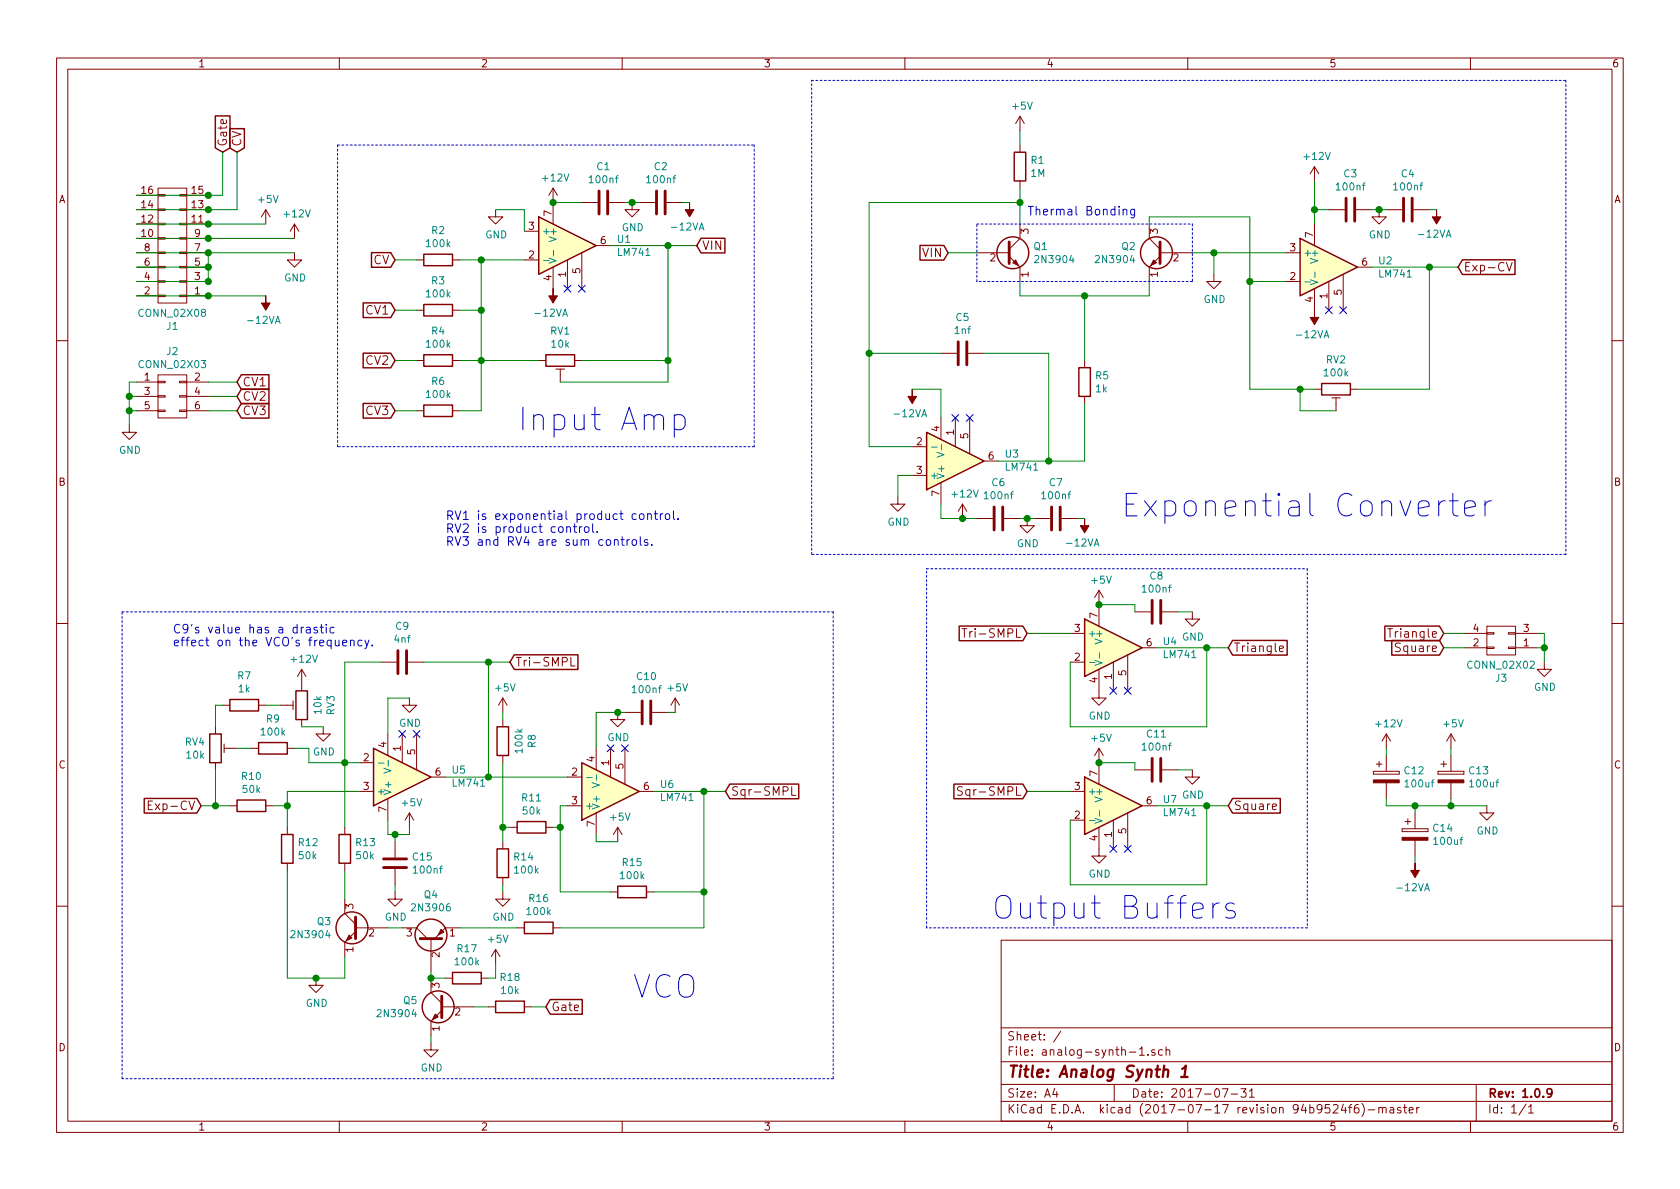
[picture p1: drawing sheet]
EESchema Schematic File Version 2
LIBS:power
LIBS:device
LIBS:transistors
LIBS:conn
LIBS:linear
LIBS:regul
LIBS:74xx
LIBS:cmos4000
LIBS:adc-dac
LIBS:memory
LIBS:xilinx
LIBS:microcontrollers
LIBS:dsp
LIBS:microchip
LIBS:analog_switches
LIBS:motorola
LIBS:texas
LIBS:intel
LIBS:audio
LIBS:interface
LIBS:digital-audio
LIBS:philips
LIBS:display
LIBS:cypress
LIBS:siliconi
LIBS:opto
LIBS:atmel
LIBS:contrib
LIBS:valves
LIBS:analog-synth-1-cache
EELAYER 26 0
EELAYER END
$Descr A4 11693 8268
encoding utf-8
Sheet 1 1
Title "Analog Synth 1"
Date "2017-07-31"
Rev "1.0.9"
Comp ""
Comment1 ""
Comment2 ""
Comment3 ""
Comment4 ""
$EndDescr
$Comp
L CONN_02X08 J1
U 1 1
P 1200 1700
F 0 "J1" H 1200 2265 50  0000 C CNN
F 1 "CONN_02X08" H 1200 2174 50  0000 C CNN
F 2 "Pin_Headers:Pin_Header_Straight_2x08_Pitch2.54mm" H 1200 500 50  0001 C CNN
F 3 "" H 1200 500 50  0001 C CNN
	1    1200 1700
	-1   0    0    1   
$EndComp
$Comp
L +12V #PWR01
U 1 1
P 2050 1650
F 0 "#PWR01" H 2050 1500 50  0001 C CNN
F 1 "+12V" H 2065 1823 50  0000 C CNN
F 2 "" H 2050 1650 50  0001 C CNN
F 3 "" H 2050 1650 50  0001 C CNN
	1    2050 1650
	1    0    0    -1  
$EndComp
$Comp
L +5V #PWR02
U 1 1
P 1850 1550
F 0 "#PWR02" H 1850 1400 50  0001 C CNN
F 1 "+5V" H 1865 1723 50  0000 C CNN
F 2 "" H 1850 1550 50  0001 C CNN
F 3 "" H 1850 1550 50  0001 C CNN
	1    1850 1550
	1    0    0    -1  
$EndComp
$Comp
L -12VA #PWR03
U 1 1
P 1850 2050
F 0 "#PWR03" H 1850 1900 50  0001 C CNN
F 1 "-12VA" H 1865 2223 50  0000 C CNN
F 2 "" H 1850 2050 50  0001 C CNN
F 3 "" H 1850 2050 50  0001 C CNN
	1    1850 2050
	-1   0    0    1   
$EndComp
$Comp
L GND #PWR04
U 1 1
P 2050 1750
F 0 "#PWR04" H 2050 1500 50  0001 C CNN
F 1 "GND" H 2055 1577 50  0000 C CNN
F 2 "" H 2050 1750 50  0001 C CNN
F 3 "" H 2050 1750 50  0001 C CNN
	1    2050 1750
	1    0    0    -1  
$EndComp
Wire Wire Line
	950  1550 1850 1550
Connection ~ 1450 1550
Wire Wire Line
	950  1650 2050 1650
Connection ~ 1450 1650
Wire Wire Line
	950  1750 2050 1750
Connection ~ 1450 1750
Wire Wire Line
	1450 1750 1450 1950
Connection ~ 1450 1850
Wire Wire Line
	1450 1950 950  1950
Wire Wire Line
	1450 1850 950  1850
Wire Wire Line
	950  2050 1850 2050
Connection ~ 1450 2050
Text GLabel 1550 1050 1    60   Input ~ 0
Gate
Text GLabel 1650 1050 1    60   Input ~ 0
CV
Wire Wire Line
	1550 1350 1550 1050
Wire Wire Line
	950  1350 1550 1350
Wire Wire Line
	1650 1450 1650 1050
Wire Wire Line
	950  1450 1650 1450
Connection ~ 1450 1350
Connection ~ 1450 1450
Connection ~ 1450 1950
$Comp
L LM741 U1
U 1 1
P 3950 1700
F 0 "U1" H 4291 1746 50  0000 L CNN
F 1 "LM741" H 4291 1655 50  0000 L CNN
F 2 "Housings_DIP:DIP-8_W7.62mm" H 4000 1750 50  0001 C CNN
F 3 "" H 4100 1850 50  0001 C CNN
	1    3950 1700
	1    0    0    -1  
$EndComp
Text GLabel 1650 2650 2    60   Input ~ 0
CV1
Text GLabel 1650 2750 2    60   Input ~ 0
CV2
Text GLabel 1650 2850 2    60   Input ~ 0
CV3
Wire Wire Line
	1650 2650 1450 2650
Wire Wire Line
	1650 2750 1450 2750
Wire Wire Line
	1650 2850 1450 2850
$Comp
L R R2
U 1 1
P 3050 1800
F 0 "R2" V 2843 1800 50  0000 C CNN
F 1 "100k" V 2934 1800 50  0000 C CNN
F 2 "Resistors_THT:R_Axial_DIN0207_L6.3mm_D2.5mm_P10.16mm_Horizontal" V 2980 1800 50  0001 C CNN
F 3 "" H 3050 1800 50  0001 C CNN
	1    3050 1800
	0    1    1    0   
$EndComp
$Comp
L GND #PWR05
U 1 1
P 3450 1450
F 0 "#PWR05" H 3450 1200 50  0001 C CNN
F 1 "GND" H 3455 1277 50  0000 C CNN
F 2 "" H 3450 1450 50  0001 C CNN
F 3 "" H 3450 1450 50  0001 C CNN
	1    3450 1450
	1    0    0    -1  
$EndComp
Wire Wire Line
	3650 1600 3650 1450
Wire Wire Line
	3650 1450 3450 1450
Wire Wire Line
	3200 1800 3650 1800
$Comp
L POT_TRIM RV1
U 1 1
P 3900 2500
F 0 "RV1" V 3693 2500 50  0000 C CNN
F 1 "10k" V 3784 2500 50  0000 C CNN
F 2 "Potentiometers:Potentiometer_Trimmer_Bourns_3296Y" H 3900 2500 50  0001 C CNN
F 3 "" H 3900 2500 50  0001 C CNN
	1    3900 2500
	0    1    1    0   
$EndComp
$Comp
L -12VA #PWR06
U 1 1
P 3850 2000
F 0 "#PWR06" H 3850 1850 50  0001 C CNN
F 1 "-12VA" H 3865 2173 50  0000 C CNN
F 2 "" H 3850 2000 50  0001 C CNN
F 3 "" H 3850 2000 50  0001 C CNN
	1    3850 2000
	-1   0    0    1   
$EndComp
$Comp
L +12V #PWR07
U 1 1
P 3850 1400
F 0 "#PWR07" H 3850 1250 50  0001 C CNN
F 1 "+12V" H 3865 1573 50  0000 C CNN
F 2 "" H 3850 1400 50  0001 C CNN
F 3 "" H 3850 1400 50  0001 C CNN
	1    3850 1400
	1    0    0    -1  
$EndComp
Wire Wire Line
	3200 2500 3750 2500
Wire Wire Line
	4050 2500 4650 2500
Wire Wire Line
	4250 1700 4850 1700
Wire Wire Line
	4650 2650 3900 2650
Connection ~ 4650 2500
Wire Wire Line
	4650 1700 4650 2650
Wire Wire Line
	3350 1800 3350 2850
Connection ~ 3350 1800
Text GLabel 2750 1800 0    60   Input ~ 0
CV
Text GLabel 2750 2150 0    60   Input ~ 0
CV1
Text GLabel 2750 2500 0    60   Input ~ 0
CV2
Text GLabel 2750 2850 0    60   Input ~ 0
CV3
$Comp
L R R3
U 1 1
P 3050 2150
F 0 "R3" V 2843 2150 50  0000 C CNN
F 1 "100k" V 2934 2150 50  0000 C CNN
F 2 "Resistors_THT:R_Axial_DIN0207_L6.3mm_D2.5mm_P10.16mm_Horizontal" V 2980 2150 50  0001 C CNN
F 3 "" H 3050 2150 50  0001 C CNN
	1    3050 2150
	0    1    1    0   
$EndComp
$Comp
L R R4
U 1 1
P 3050 2500
F 0 "R4" V 2843 2500 50  0000 C CNN
F 1 "100k" V 2934 2500 50  0000 C CNN
F 2 "Resistors_THT:R_Axial_DIN0207_L6.3mm_D2.5mm_P10.16mm_Horizontal" V 2980 2500 50  0001 C CNN
F 3 "" H 3050 2500 50  0001 C CNN
	1    3050 2500
	0    1    1    0   
$EndComp
$Comp
L R R6
U 1 1
P 3050 2850
F 0 "R6" V 2843 2850 50  0000 C CNN
F 1 "100k" V 2934 2850 50  0000 C CNN
F 2 "Resistors_THT:R_Axial_DIN0207_L6.3mm_D2.5mm_P10.16mm_Horizontal" V 2980 2850 50  0001 C CNN
F 3 "" H 3050 2850 50  0001 C CNN
	1    3050 2850
	0    1    1    0   
$EndComp
Wire Wire Line
	3350 2850 3200 2850
Connection ~ 3350 2500
Wire Wire Line
	3350 2150 3200 2150
Connection ~ 3350 2150
Wire Wire Line
	2900 1800 2750 1800
Wire Wire Line
	2900 2150 2750 2150
Wire Wire Line
	2900 2500 2750 2500
Wire Wire Line
	2900 2850 2750 2850
Text GLabel 4850 1700 2    60   Input ~ 0
VIN
Connection ~ 4650 1700
Wire Notes Line
	2350 1000 5250 1000
Wire Notes Line
	5250 1000 5250 3100
Wire Notes Line
	5250 3100 2350 3100
Wire Notes Line
	2350 3100 2350 1000
Text Notes 3600 3000 0    157  ~ 0
Input Amp
$Comp
L LM741 U3
U 1 1
P 6650 3200
F 0 "U3" H 6991 3154 50  0000 L CNN
F 1 "LM741" H 6991 3245 50  0000 L CNN
F 2 "Housings_DIP:DIP-8_W7.62mm" H 6700 3250 50  0001 C CNN
F 3 "" H 6800 3350 50  0001 C CNN
	1    6650 3200
	1    0    0    1   
$EndComp
$Comp
L -12VA #PWR08
U 1 1
P 6350 2700
F 0 "#PWR08" H 6350 2550 50  0001 C CNN
F 1 "-12VA" H 6365 2873 50  0000 C CNN
F 2 "" H 6350 2700 50  0001 C CNN
F 3 "" H 6350 2700 50  0001 C CNN
	1    6350 2700
	-1   0    0    1   
$EndComp
$Comp
L +12V #PWR09
U 1 1
P 6700 3600
F 0 "#PWR09" H 6700 3450 50  0001 C CNN
F 1 "+12V" H 6715 3773 50  0000 C CNN
F 2 "" H 6700 3600 50  0001 C CNN
F 3 "" H 6700 3600 50  0001 C CNN
	1    6700 3600
	1    0    0    -1  
$EndComp
Wire Wire Line
	6550 3600 6800 3600
Wire Wire Line
	6550 3600 6550 3500
Wire Wire Line
	6550 2900 6550 2700
Wire Wire Line
	6550 2700 6350 2700
$Comp
L GND #PWR010
U 1 1
P 6250 3450
F 0 "#PWR010" H 6250 3200 50  0001 C CNN
F 1 "GND" H 6255 3277 50  0000 C CNN
F 2 "" H 6250 3450 50  0001 C CNN
F 3 "" H 6250 3450 50  0001 C CNN
	1    6250 3450
	1    0    0    -1  
$EndComp
Wire Wire Line
	6350 3300 6250 3300
Wire Wire Line
	6250 3300 6250 3450
$Comp
L C C5
U 1 1
P 6700 2450
F 0 "C5" V 6448 2450 50  0000 C CNN
F 1 "1nf" V 6539 2450 50  0000 C CNN
F 2 "Capacitors_THT:C_Disc_D3.8mm_W2.6mm_P2.50mm" H 6738 2300 50  0001 C CNN
F 3 "" H 6700 2450 50  0001 C CNN
	1    6700 2450
	0    1    1    0   
$EndComp
$Comp
L 2N3904 Q1
U 1 1
P 7000 1750
F 0 "Q1" H 7191 1796 50  0000 L CNN
F 1 "2N3904" H 7191 1705 50  0000 L CNN
F 2 "TO_SOT_Packages_THT:TO-92_Inline_Wide" H 7200 1675 50  0001 L CIN
F 3 "" H 7000 1750 50  0001 L CNN
	1    7000 1750
	1    0    0    -1  
$EndComp
$Comp
L 2N3904 Q2
U 1 1
P 8100 1750
F 0 "Q2" H 8291 1796 50  0000 L CNN
F 1 "2N3904" H 8291 1705 50  0000 L CNN
F 2 "TO_SOT_Packages_THT:TO-92_Inline_Wide" H 8300 1675 50  0001 L CIN
F 3 "" H 8100 1750 50  0001 L CNN
	1    8100 1750
	-1   0    0    -1  
$EndComp
Wire Wire Line
	8000 2050 8000 1950
Wire Wire Line
	7100 2050 8000 2050
Wire Wire Line
	7100 2050 7100 1950
$Comp
L R R1
U 1 1
P 7100 1150
F 0 "R1" H 7170 1196 50  0000 L CNN
F 1 "1M" H 7170 1105 50  0000 L CNN
F 2 "Resistors_THT:R_Axial_DIN0207_L6.3mm_D2.5mm_P10.16mm_Horizontal" V 7030 1150 50  0001 C CNN
F 3 "" H 7100 1150 50  0001 C CNN
	1    7100 1150
	1    0    0    -1  
$EndComp
$Comp
L +5V #PWR011
U 1 1
P 7100 900
F 0 "#PWR011" H 7100 750 50  0001 C CNN
F 1 "+5V" H 7115 1073 50  0000 C CNN
F 2 "" H 7100 900 50  0001 C CNN
F 3 "" H 7100 900 50  0001 C CNN
	1    7100 900 
	1    0    0    -1  
$EndComp
Wire Wire Line
	7100 900  7100 1000
Wire Wire Line
	7100 1300 7100 1550
$Comp
L GND #PWR012
U 1 1
P 8450 1900
F 0 "#PWR012" H 8450 1650 50  0001 C CNN
F 1 "GND" H 8455 1727 50  0000 C CNN
F 2 "" H 8450 1900 50  0001 C CNN
F 3 "" H 8450 1900 50  0001 C CNN
	1    8450 1900
	1    0    0    -1  
$EndComp
Wire Wire Line
	8450 1900 8450 1750
Wire Wire Line
	8300 1750 8950 1750
Text GLabel 6600 1750 0    60   Input ~ 0
VIN
Wire Wire Line
	6600 1750 6800 1750
$Comp
L R R5
U 1 1
P 7550 2650
F 0 "R5" H 7620 2696 50  0000 L CNN
F 1 "1k" H 7620 2605 50  0000 L CNN
F 2 "Resistors_THT:R_Axial_DIN0207_L6.3mm_D2.5mm_P10.16mm_Horizontal" V 7480 2650 50  0001 C CNN
F 3 "" H 7550 2650 50  0001 C CNN
	1    7550 2650
	1    0    0    -1  
$EndComp
Wire Wire Line
	7550 2500 7550 2050
Connection ~ 7550 2050
Wire Wire Line
	7550 3200 7550 2800
Wire Wire Line
	6950 3200 7550 3200
Wire Wire Line
	7300 3200 7300 2450
Wire Wire Line
	7300 2450 6850 2450
Connection ~ 7300 3200
Wire Wire Line
	7100 1400 6050 1400
Wire Wire Line
	6050 1400 6050 3100
Wire Wire Line
	6050 3100 6350 3100
Connection ~ 7100 1400
Wire Wire Line
	6550 2450 6050 2450
Connection ~ 6050 2450
Wire Notes Line
	6800 1550 8300 1550
Wire Notes Line
	8300 1550 8300 1950
Wire Notes Line
	8300 1950 6800 1950
Wire Notes Line
	6800 1950 6800 1550
Text Notes 7150 1500 0    60   ~ 0
Thermal Bonding
$Comp
L LM741 U2
U 1 1
P 9250 1850
F 0 "U2" H 9591 1896 50  0000 L CNN
F 1 "LM741" H 9591 1805 50  0000 L CNN
F 2 "Housings_DIP:DIP-8_W7.62mm" H 9300 1900 50  0001 C CNN
F 3 "" H 9400 2000 50  0001 C CNN
	1    9250 1850
	1    0    0    -1  
$EndComp
Wire Wire Line
	8000 1550 8000 1500
Wire Wire Line
	8000 1500 8700 1500
Wire Wire Line
	8700 1500 8700 2700
Wire Wire Line
	8700 1950 8950 1950
Connection ~ 8450 1750
$Comp
L +12V #PWR013
U 1 1
P 9150 1250
F 0 "#PWR013" H 9150 1100 50  0001 C CNN
F 1 "+12V" H 9165 1423 50  0000 C CNN
F 2 "" H 9150 1250 50  0001 C CNN
F 3 "" H 9150 1250 50  0001 C CNN
	1    9150 1250
	1    0    0    -1  
$EndComp
$Comp
L -12VA #PWR014
U 1 1
P 9150 2150
F 0 "#PWR014" H 9150 2000 50  0001 C CNN
F 1 "-12VA" H 9165 2323 50  0000 C CNN
F 2 "" H 9150 2150 50  0001 C CNN
F 3 "" H 9150 2150 50  0001 C CNN
	1    9150 2150
	-1   0    0    1   
$EndComp
NoConn ~ 4050 2000
NoConn ~ 3950 2000
NoConn ~ 9350 2150
NoConn ~ 9250 2150
NoConn ~ 6750 2900
NoConn ~ 6650 2900
$Comp
L POT_TRIM RV2
U 1 1
P 9300 2700
F 0 "RV2" V 9093 2700 50  0000 C CNN
F 1 "100k" V 9184 2700 50  0000 C CNN
F 2 "Potentiometers:Potentiometer_Trimmer_Bourns_3296Y" H 9300 2700 50  0001 C CNN
F 3 "" H 9300 2700 50  0001 C CNN
	1    9300 2700
	0    1    1    0   
$EndComp
Connection ~ 8700 1950
Wire Wire Line
	9950 2700 9950 1850
Wire Wire Line
	9550 1850 10150 1850
Wire Wire Line
	9050 2700 9050 2850
Wire Wire Line
	9050 2850 9300 2850
Connection ~ 9050 2700
Text GLabel 10150 1850 2    60   Input ~ 0
Exp-CV
Connection ~ 9950 1850
Wire Notes Line
	5650 550  10900 550 
Wire Notes Line
	10900 550  10900 3850
Wire Notes Line
	10900 3850 5650 3850
Wire Notes Line
	5650 3850 5650 550 
Text Notes 7800 3600 0    157  ~ 0
Exponential Converter
Text GLabel 1400 5600 0    60   Input ~ 0
Exp-CV
$Comp
L R R10
U 1 1
P 1750 5600
F 0 "R10" V 1543 5600 50  0000 C CNN
F 1 "50k" V 1634 5600 50  0000 C CNN
F 2 "Resistors_THT:R_Axial_DIN0207_L6.3mm_D2.5mm_P10.16mm_Horizontal" V 1680 5600 50  0001 C CNN
F 3 "" H 1750 5600 50  0001 C CNN
	1    1750 5600
	0    1    1    0   
$EndComp
Wire Wire Line
	1400 5600 1600 5600
Connection ~ 1500 5600
$Comp
L LM741 U5
U 1 1
P 2800 5400
F 0 "U5" H 3141 5354 50  0000 L CNN
F 1 "LM741" H 3141 5445 50  0000 L CNN
F 2 "Housings_DIP:DIP-8_W7.62mm" H 2850 5450 50  0001 C CNN
F 3 "" H 2950 5550 50  0001 C CNN
	1    2800 5400
	1    0    0    1   
$EndComp
Wire Wire Line
	1900 5600 2000 5600
Wire Wire Line
	2000 5500 2000 5750
Wire Wire Line
	2000 5500 2500 5500
$Comp
L R R12
U 1 1
P 2000 5900
F 0 "R12" H 2070 5946 50  0000 L CNN
F 1 "50k" H 2070 5855 50  0000 L CNN
F 2 "Resistors_THT:R_Axial_DIN0207_L6.3mm_D2.5mm_P10.16mm_Horizontal" V 1930 5900 50  0001 C CNN
F 3 "" H 2000 5900 50  0001 C CNN
	1    2000 5900
	1    0    0    -1  
$EndComp
Connection ~ 2000 5600
Wire Wire Line
	2400 4600 2400 5750
Connection ~ 2400 5300
$Comp
L 2N3904 Q3
U 1 1
P 2500 6450
F 0 "Q3" H 2691 6496 50  0000 L CNN
F 1 "2N3904" H 2691 6405 50  0000 L CNN
F 2 "TO_SOT_Packages_THT:TO-92_Inline_Wide" H 2700 6375 50  0001 L CIN
F 3 "" H 2500 6450 50  0001 L CNN
	1    2500 6450
	-1   0    0    -1  
$EndComp
Wire Wire Line
	2400 6050 2400 6250
$Comp
L GND #PWR015
U 1 1
P 2200 6800
F 0 "#PWR015" H 2200 6550 50  0001 C CNN
F 1 "GND" H 2205 6627 50  0000 C CNN
F 2 "" H 2200 6800 50  0001 C CNN
F 3 "" H 2200 6800 50  0001 C CNN
	1    2200 6800
	1    0    0    -1  
$EndComp
Wire Wire Line
	2000 6800 2400 6800
Wire Wire Line
	2400 6800 2400 6650
Wire Wire Line
	2000 6800 2000 6050
Connection ~ 2200 6800
Wire Wire Line
	2700 5800 2700 5700
Wire Wire Line
	2700 5100 2700 4850
Wire Wire Line
	2700 4850 2850 4850
$Comp
L C C9
U 1 1
P 2800 4600
F 0 "C9" V 2548 4600 50  0000 C CNN
F 1 "4nf" V 2639 4600 50  0000 C CNN
F 2 "Capacitors_THT:C_Rect_L7.0mm_W3.5mm_P2.50mm_P5.00mm" H 2838 4450 50  0001 C CNN
F 3 "" H 2800 4600 50  0001 C CNN
	1    2800 4600
	0    1    1    0   
$EndComp
Wire Wire Line
	2650 4600 2400 4600
Wire Wire Line
	2950 4600 3550 4600
Wire Wire Line
	3400 4600 3400 5400
Wire Wire Line
	3100 5400 3950 5400
Text GLabel 3550 4600 2    60   Input ~ 0
Tri-SMPL
Connection ~ 3400 4600
$Comp
L LM741 U6
U 1 1
P 4250 5500
F 0 "U6" H 4591 5454 50  0000 L CNN
F 1 "LM741" H 4591 5545 50  0000 L CNN
F 2 "Housings_DIP:DIP-8_W7.62mm" H 4300 5550 50  0001 C CNN
F 3 "" H 4400 5650 50  0001 C CNN
	1    4250 5500
	1    0    0    1   
$EndComp
Connection ~ 3400 5400
$Comp
L GND #PWR016
U 1 1
P 2850 4850
F 0 "#PWR016" H 2850 4600 50  0001 C CNN
F 1 "GND" H 2855 4677 50  0000 C CNN
F 2 "" H 2850 4850 50  0001 C CNN
F 3 "" H 2850 4850 50  0001 C CNN
	1    2850 4850
	1    0    0    -1  
$EndComp
$Comp
L +5V #PWR017
U 1 1
P 2850 5750
F 0 "#PWR017" H 2850 5600 50  0001 C CNN
F 1 "+5V" H 2865 5923 50  0000 C CNN
F 2 "" H 2850 5750 50  0001 C CNN
F 3 "" H 2850 5750 50  0001 C CNN
	1    2850 5750
	1    0    0    -1  
$EndComp
$Comp
L R R8
U 1 1
P 3500 5150
F 0 "R8" V 3293 5150 50  0000 C CNN
F 1 "100k" V 3384 5150 50  0000 C CNN
F 2 "Resistors_THT:R_Axial_DIN0207_L6.3mm_D2.5mm_P10.16mm_Horizontal" V 3430 5150 50  0001 C CNN
F 3 "" H 3500 5150 50  0001 C CNN
	1    3500 5150
	-1   0    0    1   
$EndComp
Wire Wire Line
	2850 5800 2850 5750
$Comp
L R R14
U 1 1
P 3500 6000
F 0 "R14" H 3570 6046 50  0000 L CNN
F 1 "100k" H 3570 5955 50  0000 L CNN
F 2 "Resistors_THT:R_Axial_DIN0207_L6.3mm_D2.5mm_P10.16mm_Horizontal" V 3430 6000 50  0001 C CNN
F 3 "" H 3500 6000 50  0001 C CNN
	1    3500 6000
	1    0    0    -1  
$EndComp
$Comp
L GND #PWR018
U 1 1
P 3500 6200
F 0 "#PWR018" H 3500 5950 50  0001 C CNN
F 1 "GND" H 3505 6027 50  0000 C CNN
F 2 "" H 3500 6200 50  0001 C CNN
F 3 "" H 3500 6200 50  0001 C CNN
	1    3500 6200
	1    0    0    -1  
$EndComp
$Comp
L R R11
U 1 1
P 3700 5750
F 0 "R11" V 3493 5750 50  0000 C CNN
F 1 "50k" V 3584 5750 50  0000 C CNN
F 2 "Resistors_THT:R_Axial_DIN0207_L6.3mm_D2.5mm_P10.16mm_Horizontal" V 3630 5750 50  0001 C CNN
F 3 "" H 3700 5750 50  0001 C CNN
	1    3700 5750
	0    1    1    0   
$EndComp
$Comp
L R R15
U 1 1
P 4400 6200
F 0 "R15" V 4193 6200 50  0000 C CNN
F 1 "100k" V 4284 6200 50  0000 C CNN
F 2 "Resistors_THT:R_Axial_DIN0207_L6.3mm_D2.5mm_P10.16mm_Horizontal" V 4330 6200 50  0001 C CNN
F 3 "" H 4400 6200 50  0001 C CNN
	1    4400 6200
	0    1    1    0   
$EndComp
Wire Wire Line
	3900 6200 4250 6200
Wire Wire Line
	3900 5600 3900 6200
Wire Wire Line
	3900 5600 3950 5600
Wire Wire Line
	4550 6200 4900 6200
Wire Wire Line
	4900 5500 4900 6450
Wire Wire Line
	4550 5500 5050 5500
$Comp
L R R16
U 1 1
P 3750 6450
F 0 "R16" V 3543 6450 50  0000 C CNN
F 1 "100k" V 3634 6450 50  0000 C CNN
F 2 "Resistors_THT:R_Axial_DIN0207_L6.3mm_D2.5mm_P10.16mm_Horizontal" V 3680 6450 50  0001 C CNN
F 3 "" H 3750 6450 50  0001 C CNN
	1    3750 6450
	0    1    1    0   
$EndComp
Wire Wire Line
	4900 6450 3900 6450
Connection ~ 4900 6200
Text GLabel 5050 5500 2    60   Input ~ 0
Sqr-SMPL
Connection ~ 4900 5500
NoConn ~ 2800 5100
NoConn ~ 2900 5100
NoConn ~ 4250 5200
NoConn ~ 4350 5200
$Comp
L GND #PWR019
U 1 1
P 4300 4950
F 0 "#PWR019" H 4300 4700 50  0001 C CNN
F 1 "GND" H 4305 4777 50  0000 C CNN
F 2 "" H 4300 4950 50  0001 C CNN
F 3 "" H 4300 4950 50  0001 C CNN
	1    4300 4950
	1    0    0    -1  
$EndComp
Wire Wire Line
	4150 4950 4350 4950
Wire Wire Line
	4150 4950 4150 5200
$Comp
L +5V #PWR020
U 1 1
P 4300 5850
F 0 "#PWR020" H 4300 5700 50  0001 C CNN
F 1 "+5V" H 4315 6023 50  0000 C CNN
F 2 "" H 4300 5850 50  0001 C CNN
F 3 "" H 4300 5850 50  0001 C CNN
	1    4300 5850
	1    0    0    -1  
$EndComp
Wire Wire Line
	4300 5850 4150 5850
Wire Wire Line
	4150 5850 4150 5800
Wire Notes Line
	850  4250 5800 4250
Wire Notes Line
	5800 4250 5800 7500
Wire Notes Line
	5800 7500 850  7500
Wire Notes Line
	850  7500 850  4250
Text Notes 4400 6950 0    157  ~ 0
VCO
Text GLabel 7150 4400 0    60   Input ~ 0
Tri-SMPL
Text GLabel 7150 5500 0    60   Input ~ 0
Sqr-SMPL
$Comp
L LM741 U4
U 1 1
P 7750 4500
F 0 "U4" H 8091 4546 50  0000 L CNN
F 1 "LM741" H 8091 4455 50  0000 L CNN
F 2 "Housings_DIP:DIP-8_W7.62mm" H 7800 4550 50  0001 C CNN
F 3 "" H 7900 4650 50  0001 C CNN
	1    7750 4500
	1    0    0    -1  
$EndComp
$Comp
L LM741 U7
U 1 1
P 7750 5600
F 0 "U7" H 8091 5646 50  0000 L CNN
F 1 "LM741" H 8091 5555 50  0000 L CNN
F 2 "Housings_DIP:DIP-8_W7.62mm" H 7800 5650 50  0001 C CNN
F 3 "" H 7900 5750 50  0001 C CNN
	1    7750 5600
	1    0    0    -1  
$EndComp
Wire Wire Line
	7150 4400 7450 4400
Wire Wire Line
	7150 5500 7450 5500
Wire Wire Line
	7450 4600 7450 5050
Wire Wire Line
	7450 5050 8400 5050
Wire Wire Line
	8400 5050 8400 4500
Wire Wire Line
	8050 4500 8550 4500
Wire Wire Line
	7450 5700 7450 6150
Wire Wire Line
	7450 6150 8400 6150
Wire Wire Line
	8400 6150 8400 5600
Wire Wire Line
	8050 5600 8550 5600
$Comp
L GND #PWR021
U 1 1
P 7650 4800
F 0 "#PWR021" H 7650 4550 50  0001 C CNN
F 1 "GND" H 7655 4627 50  0000 C CNN
F 2 "" H 7650 4800 50  0001 C CNN
F 3 "" H 7650 4800 50  0001 C CNN
	1    7650 4800
	1    0    0    -1  
$EndComp
$Comp
L GND #PWR022
U 1 1
P 7650 5900
F 0 "#PWR022" H 7650 5650 50  0001 C CNN
F 1 "GND" H 7655 5727 50  0000 C CNN
F 2 "" H 7650 5900 50  0001 C CNN
F 3 "" H 7650 5900 50  0001 C CNN
	1    7650 5900
	1    0    0    -1  
$EndComp
$Comp
L +5V #PWR023
U 1 1
P 7650 4200
F 0 "#PWR023" H 7650 4050 50  0001 C CNN
F 1 "+5V" H 7665 4373 50  0000 C CNN
F 2 "" H 7650 4200 50  0001 C CNN
F 3 "" H 7650 4200 50  0001 C CNN
	1    7650 4200
	1    0    0    -1  
$EndComp
$Comp
L +5V #PWR024
U 1 1
P 7650 5300
F 0 "#PWR024" H 7650 5150 50  0001 C CNN
F 1 "+5V" H 7665 5473 50  0000 C CNN
F 2 "" H 7650 5300 50  0001 C CNN
F 3 "" H 7650 5300 50  0001 C CNN
	1    7650 5300
	1    0    0    -1  
$EndComp
Text GLabel 8550 4500 2    60   Input ~ 0
Triangle
Connection ~ 8400 4500
Text GLabel 8550 5600 2    60   Input ~ 0
Square
Connection ~ 8400 5600
Text GLabel 10050 4400 0    60   Input ~ 0
Triangle
Wire Wire Line
	10050 4400 10200 4400
Text GLabel 10050 4500 0    60   Input ~ 0
Square
Wire Wire Line
	10050 4500 10200 4500
$Comp
L GND #PWR025
U 1 1
P 10750 4600
F 0 "#PWR025" H 10750 4350 50  0001 C CNN
F 1 "GND" H 10755 4427 50  0000 C CNN
F 2 "" H 10750 4600 50  0001 C CNN
F 3 "" H 10750 4600 50  0001 C CNN
	1    10750 4600
	1    0    0    -1  
$EndComp
$Comp
L GND #PWR026
U 1 1
P 900 2950
F 0 "#PWR026" H 900 2700 50  0001 C CNN
F 1 "GND" H 905 2777 50  0000 C CNN
F 2 "" H 900 2950 50  0001 C CNN
F 3 "" H 900 2950 50  0001 C CNN
	1    900  2950
	1    0    0    -1  
$EndComp
Wire Notes Line
	6450 3950 9100 3950
Wire Notes Line
	9100 3950 9100 6450
Wire Notes Line
	9100 6450 6450 6450
Wire Notes Line
	6450 6450 6450 3950
Text Notes 6900 6400 0    157  ~ 0
Output Buffers
NoConn ~ 7850 4800
NoConn ~ 7750 4800
NoConn ~ 7850 5900
NoConn ~ 7750 5900
$Comp
L 2N3906 Q4
U 1 1
P 3000 6550
F 0 "Q4" V 3328 6550 50  0000 C CNN
F 1 "2N3906" V 3237 6550 50  0000 C CNN
F 2 "TO_SOT_Packages_THT:TO-92_Inline_Wide" H 3200 6475 50  0001 L CIN
F 3 "" H 3000 6550 50  0001 L CNN
	1    3000 6550
	0    -1   -1   0   
$EndComp
Wire Wire Line
	3600 6450 3200 6450
Wire Wire Line
	2800 6450 2700 6450
$Comp
L 2N3904 Q5
U 1 1
P 3100 7000
F 0 "Q5" H 3291 7046 50  0000 L CNN
F 1 "2N3904" H 3291 6955 50  0000 L CNN
F 2 "TO_SOT_Packages_THT:TO-92_Inline_Wide" H 3300 6925 50  0001 L CIN
F 3 "" H 3100 7000 50  0001 L CNN
	1    3100 7000
	-1   0    0    -1  
$EndComp
Wire Wire Line
	3000 6750 3000 6800
$Comp
L R R17
U 1 1
P 3250 6800
F 0 "R17" V 3043 6800 50  0000 C CNN
F 1 "100k" V 3134 6800 50  0000 C CNN
F 2 "Resistors_THT:R_Axial_DIN0207_L6.3mm_D2.5mm_P10.16mm_Horizontal" V 3180 6800 50  0001 C CNN
F 3 "" H 3250 6800 50  0001 C CNN
	1    3250 6800
	0    1    1    0   
$EndComp
Wire Wire Line
	3000 6800 3100 6800
Connection ~ 3000 6800
$Comp
L +5V #PWR027
U 1 1
P 3450 6700
F 0 "#PWR027" H 3450 6550 50  0001 C CNN
F 1 "+5V" H 3465 6873 50  0000 C CNN
F 2 "" H 3450 6700 50  0001 C CNN
F 3 "" H 3450 6700 50  0001 C CNN
	1    3450 6700
	1    0    0    -1  
$EndComp
Wire Wire Line
	3450 6700 3450 6800
Wire Wire Line
	3450 6800 3400 6800
$Comp
L GND #PWR028
U 1 1
P 3000 7250
F 0 "#PWR028" H 3000 7000 50  0001 C CNN
F 1 "GND" H 3005 7077 50  0000 C CNN
F 2 "" H 3000 7250 50  0001 C CNN
F 3 "" H 3000 7250 50  0001 C CNN
	1    3000 7250
	1    0    0    -1  
$EndComp
Wire Wire Line
	3000 7200 3000 7250
$Comp
L R R18
U 1 1
P 3550 7000
F 0 "R18" V 3343 7000 50  0000 C CNN
F 1 "10k" V 3434 7000 50  0000 C CNN
F 2 "Resistors_THT:R_Axial_DIN0207_L6.3mm_D2.5mm_P10.16mm_Horizontal" V 3480 7000 50  0001 C CNN
F 3 "" H 3550 7000 50  0001 C CNN
	1    3550 7000
	0    1    1    0   
$EndComp
Wire Wire Line
	3400 7000 3300 7000
Text GLabel 3800 7000 2    60   Input ~ 0
Gate
Wire Wire Line
	3800 7000 3700 7000
$Comp
L C C1
U 1 1
P 4200 1400
F 0 "C1" V 3948 1400 50  0000 C CNN
F 1 "100nf" V 4039 1400 50  0000 C CNN
F 2 "Capacitors_THT:C_Disc_D5.0mm_W2.5mm_P2.50mm" H 4238 1250 50  0001 C CNN
F 3 "" H 4200 1400 50  0001 C CNN
	1    4200 1400
	0    1    1    0   
$EndComp
Wire Wire Line
	4050 1400 3850 1400
$Comp
L GND #PWR029
U 1 1
P 4400 1400
F 0 "#PWR029" H 4400 1150 50  0001 C CNN
F 1 "GND" H 4405 1227 50  0000 C CNN
F 2 "" H 4400 1400 50  0001 C CNN
F 3 "" H 4400 1400 50  0001 C CNN
	1    4400 1400
	1    0    0    -1  
$EndComp
$Comp
L C C2
U 1 1
P 4600 1400
F 0 "C2" V 4348 1400 50  0000 C CNN
F 1 "100nf" V 4439 1400 50  0000 C CNN
F 2 "Capacitors_THT:C_Disc_D5.0mm_W2.5mm_P2.50mm" H 4638 1250 50  0001 C CNN
F 3 "" H 4600 1400 50  0001 C CNN
	1    4600 1400
	0    1    1    0   
$EndComp
Wire Wire Line
	4350 1400 4450 1400
Connection ~ 4400 1400
$Comp
L -12VA #PWR030
U 1 1
P 4800 1400
F 0 "#PWR030" H 4800 1250 50  0001 C CNN
F 1 "-12VA" H 4815 1573 50  0000 C CNN
F 2 "" H 4800 1400 50  0001 C CNN
F 3 "" H 4800 1400 50  0001 C CNN
	1    4800 1400
	-1   0    0    1   
$EndComp
Wire Wire Line
	4800 1400 4750 1400
Connection ~ 3850 1400
$Comp
L C C6
U 1 1
P 6950 3600
F 0 "C6" V 6698 3600 50  0000 C CNN
F 1 "100nf" V 6789 3600 50  0000 C CNN
F 2 "Capacitors_THT:C_Disc_D5.0mm_W2.5mm_P2.50mm" H 6988 3450 50  0001 C CNN
F 3 "" H 6950 3600 50  0001 C CNN
	1    6950 3600
	0    1    1    0   
$EndComp
$Comp
L GND #PWR031
U 1 1
P 7150 3600
F 0 "#PWR031" H 7150 3350 50  0001 C CNN
F 1 "GND" H 7155 3427 50  0000 C CNN
F 2 "" H 7150 3600 50  0001 C CNN
F 3 "" H 7150 3600 50  0001 C CNN
	1    7150 3600
	1    0    0    -1  
$EndComp
$Comp
L -12VA #PWR032
U 1 1
P 7550 3600
F 0 "#PWR032" H 7550 3450 50  0001 C CNN
F 1 "-12VA" H 7565 3773 50  0000 C CNN
F 2 "" H 7550 3600 50  0001 C CNN
F 3 "" H 7550 3600 50  0001 C CNN
	1    7550 3600
	-1   0    0    1   
$EndComp
$Comp
L C C7
U 1 1
P 7350 3600
F 0 "C7" V 7098 3600 50  0000 C CNN
F 1 "100nf" V 7189 3600 50  0000 C CNN
F 2 "Capacitors_THT:C_Disc_D5.0mm_W2.5mm_P2.50mm" H 7388 3450 50  0001 C CNN
F 3 "" H 7350 3600 50  0001 C CNN
	1    7350 3600
	0    1    1    0   
$EndComp
Connection ~ 6700 3600
Wire Wire Line
	7100 3600 7200 3600
Connection ~ 7150 3600
Wire Wire Line
	7500 3600 7550 3600
$Comp
L C C3
U 1 1
P 9400 1450
F 0 "C3" V 9148 1450 50  0000 C CNN
F 1 "100nf" V 9239 1450 50  0000 C CNN
F 2 "Capacitors_THT:C_Disc_D5.0mm_W2.5mm_P2.50mm" H 9438 1300 50  0001 C CNN
F 3 "" H 9400 1450 50  0001 C CNN
	1    9400 1450
	0    1    1    0   
$EndComp
$Comp
L C C4
U 1 1
P 9800 1450
F 0 "C4" V 9548 1450 50  0000 C CNN
F 1 "100nf" V 9639 1450 50  0000 C CNN
F 2 "Capacitors_THT:C_Disc_D5.0mm_W2.5mm_P2.50mm" H 9838 1300 50  0001 C CNN
F 3 "" H 9800 1450 50  0001 C CNN
	1    9800 1450
	0    1    1    0   
$EndComp
$Comp
L GND #PWR033
U 1 1
P 9600 1450
F 0 "#PWR033" H 9600 1200 50  0001 C CNN
F 1 "GND" H 9605 1277 50  0000 C CNN
F 2 "" H 9600 1450 50  0001 C CNN
F 3 "" H 9600 1450 50  0001 C CNN
	1    9600 1450
	1    0    0    -1  
$EndComp
$Comp
L -12VA #PWR034
U 1 1
P 10000 1450
F 0 "#PWR034" H 10000 1300 50  0001 C CNN
F 1 "-12VA" H 10015 1623 50  0000 C CNN
F 2 "" H 10000 1450 50  0001 C CNN
F 3 "" H 10000 1450 50  0001 C CNN
	1    10000 1450
	-1   0    0    1   
$EndComp
Wire Wire Line
	10000 1450 9950 1450
Wire Wire Line
	9550 1450 9650 1450
Connection ~ 9600 1450
$Comp
L C C15
U 1 1
P 2750 6000
F 0 "C15" H 2865 6046 50  0000 L CNN
F 1 "100nf" H 2865 5955 50  0000 L CNN
F 2 "Capacitors_THT:C_Disc_D5.0mm_W2.5mm_P2.50mm" H 2788 5850 50  0001 C CNN
F 3 "" H 2750 6000 50  0001 C CNN
	1    2750 6000
	1    0    0    -1  
$EndComp
$Comp
L GND #PWR035
U 1 1
P 2750 6200
F 0 "#PWR035" H 2750 5950 50  0001 C CNN
F 1 "GND" H 2755 6027 50  0000 C CNN
F 2 "" H 2750 6200 50  0001 C CNN
F 3 "" H 2750 6200 50  0001 C CNN
	1    2750 6200
	1    0    0    -1  
$EndComp
Wire Wire Line
	2750 6150 2750 6200
Wire Wire Line
	2750 5850 2750 5800
Connection ~ 2750 5800
$Comp
L C C10
U 1 1
P 4500 4950
F 0 "C10" V 4248 4950 50  0000 C CNN
F 1 "100nf" V 4339 4950 50  0000 C CNN
F 2 "Capacitors_THT:C_Disc_D5.0mm_W2.5mm_P2.50mm" H 4538 4800 50  0001 C CNN
F 3 "" H 4500 4950 50  0001 C CNN
	1    4500 4950
	0    1    1    0   
$EndComp
Wire Wire Line
	4700 4950 4650 4950
$Comp
L +5V #PWR036
U 1 1
P 4700 4950
F 0 "#PWR036" H 4700 4800 50  0001 C CNN
F 1 "+5V" H 4715 5123 50  0000 C CNN
F 2 "" H 4700 4950 50  0001 C CNN
F 3 "" H 4700 4950 50  0001 C CNN
	1    4700 4950
	1    0    0    -1  
$EndComp
Connection ~ 4300 4950
$Comp
L C C8
U 1 1
P 8050 4250
F 0 "C8" V 7798 4250 50  0000 C CNN
F 1 "100nf" V 7889 4250 50  0000 C CNN
F 2 "Capacitors_THT:C_Disc_D5.0mm_W2.5mm_P2.50mm" H 8088 4100 50  0001 C CNN
F 3 "" H 8050 4250 50  0001 C CNN
	1    8050 4250
	0    1    1    0   
$EndComp
$Comp
L GND #PWR037
U 1 1
P 8300 4250
F 0 "#PWR037" H 8300 4000 50  0001 C CNN
F 1 "GND" H 8305 4077 50  0000 C CNN
F 2 "" H 8300 4250 50  0001 C CNN
F 3 "" H 8300 4250 50  0001 C CNN
	1    8300 4250
	1    0    0    -1  
$EndComp
Wire Wire Line
	8300 4250 8200 4250
Wire Wire Line
	7900 4250 7900 4200
Wire Wire Line
	7900 4200 7650 4200
Connection ~ 7650 4200
$Comp
L C C11
U 1 1
P 8050 5350
F 0 "C11" V 7798 5350 50  0000 C CNN
F 1 "100nf" V 7889 5350 50  0000 C CNN
F 2 "Capacitors_THT:C_Disc_D5.0mm_W2.5mm_P2.50mm" H 8088 5200 50  0001 C CNN
F 3 "" H 8050 5350 50  0001 C CNN
	1    8050 5350
	0    1    1    0   
$EndComp
Wire Wire Line
	7900 5350 7900 5300
Wire Wire Line
	7900 5300 7650 5300
$Comp
L GND #PWR038
U 1 1
P 8300 5350
F 0 "#PWR038" H 8300 5100 50  0001 C CNN
F 1 "GND" H 8305 5177 50  0000 C CNN
F 2 "" H 8300 5350 50  0001 C CNN
F 3 "" H 8300 5350 50  0001 C CNN
	1    8300 5350
	1    0    0    -1  
$EndComp
Wire Wire Line
	8300 5350 8200 5350
Connection ~ 7650 5300
$Comp
L CP C12
U 1 1
P 9650 5400
F 0 "C12" H 9768 5446 50  0000 L CNN
F 1 "100uf" H 9768 5355 50  0000 L CNN
F 2 "Capacitors_THT:CP_Radial_D6.3mm_P2.50mm" H 9688 5250 50  0001 C CNN
F 3 "" H 9650 5400 50  0001 C CNN
	1    9650 5400
	1    0    0    -1  
$EndComp
$Comp
L +12V #PWR039
U 1 1
P 9650 5200
F 0 "#PWR039" H 9650 5050 50  0001 C CNN
F 1 "+12V" H 9665 5373 50  0000 C CNN
F 2 "" H 9650 5200 50  0001 C CNN
F 3 "" H 9650 5200 50  0001 C CNN
	1    9650 5200
	1    0    0    -1  
$EndComp
Wire Wire Line
	9650 5200 9650 5250
$Comp
L CP C13
U 1 1
P 10100 5400
F 0 "C13" H 10218 5446 50  0000 L CNN
F 1 "100uf" H 10218 5355 50  0000 L CNN
F 2 "Capacitors_THT:CP_Radial_D6.3mm_P2.50mm" H 10138 5250 50  0001 C CNN
F 3 "" H 10100 5400 50  0001 C CNN
	1    10100 5400
	1    0    0    -1  
$EndComp
$Comp
L +5V #PWR040
U 1 1
P 10100 5200
F 0 "#PWR040" H 10100 5050 50  0001 C CNN
F 1 "+5V" H 10115 5373 50  0000 C CNN
F 2 "" H 10100 5200 50  0001 C CNN
F 3 "" H 10100 5200 50  0001 C CNN
	1    10100 5200
	1    0    0    -1  
$EndComp
Wire Wire Line
	10100 5200 10100 5250
$Comp
L GND #PWR041
U 1 1
P 10350 5600
F 0 "#PWR041" H 10350 5350 50  0001 C CNN
F 1 "GND" H 10355 5427 50  0000 C CNN
F 2 "" H 10350 5600 50  0001 C CNN
F 3 "" H 10350 5600 50  0001 C CNN
	1    10350 5600
	1    0    0    -1  
$EndComp
Wire Wire Line
	9650 5600 10350 5600
Wire Wire Line
	9650 5600 9650 5550
$Comp
L CP C14
U 1 1
P 9850 5800
F 0 "C14" H 9968 5846 50  0000 L CNN
F 1 "100uf" H 9968 5755 50  0000 L CNN
F 2 "Capacitors_THT:CP_Radial_D6.3mm_P2.50mm" H 9888 5650 50  0001 C CNN
F 3 "" H 9850 5800 50  0001 C CNN
	1    9850 5800
	1    0    0    -1  
$EndComp
$Comp
L -12VA #PWR042
U 1 1
P 9850 6000
F 0 "#PWR042" H 9850 5850 50  0001 C CNN
F 1 "-12VA" H 9865 6173 50  0000 C CNN
F 2 "" H 9850 6000 50  0001 C CNN
F 3 "" H 9850 6000 50  0001 C CNN
	1    9850 6000
	-1   0    0    1   
$EndComp
Wire Wire Line
	9850 6000 9850 5950
Wire Wire Line
	9850 5650 9850 5600
Connection ~ 9850 5600
Wire Wire Line
	10100 5550 10100 5600
Connection ~ 10100 5600
$Comp
L CONN_02X03 J2
U 1 1
P 1200 2750
F 0 "J2" H 1200 3065 50  0000 C CNN
F 1 "CONN_02X03" H 1200 2974 50  0000 C CNN
F 2 "Pin_Headers:Pin_Header_Straight_2x03_Pitch2.54mm" H 1200 1550 50  0001 C CNN
F 3 "" H 1200 1550 50  0001 C CNN
	1    1200 2750
	1    0    0    -1  
$EndComp
Wire Wire Line
	950  2650 900  2650
Wire Wire Line
	900  2650 900  2950
Wire Wire Line
	950  2750 900  2750
Connection ~ 900  2750
Wire Wire Line
	950  2850 900  2850
Connection ~ 900  2850
$Comp
L CONN_02X02 J3
U 1 1
P 10450 4450
F 0 "J3" H 10450 4715 50  0000 C CNN
F 1 "CONN_02X02" H 10450 4624 50  0000 C CNN
F 2 "Pin_Headers:Pin_Header_Straight_2x02_Pitch2.54mm" H 10450 3250 50  0001 C CNN
F 3 "" H 10450 3250 50  0001 C CNN
	1    10450 4450
	-1   0    0    1   
$EndComp
Wire Wire Line
	10750 4400 10750 4600
Wire Wire Line
	10750 4500 10700 4500
Wire Wire Line
	10750 4400 10700 4400
Connection ~ 10750 4500
Text Notes 1200 4500 0    60   ~ 0
C9's value has a drastic\neffect on the VCO's frequency.
Wire Wire Line
	2700 5800 2850 5800
Wire Wire Line
	3550 5750 3500 5750
Wire Wire Line
	3500 5300 3500 5850
Wire Wire Line
	3500 6150 3500 6200
Connection ~ 3500 5750
Wire Wire Line
	3850 5750 3900 5750
Connection ~ 3900 5750
$Comp
L +5V #PWR043
U 1 1
P 3500 4950
F 0 "#PWR043" H 3500 4800 50  0001 C CNN
F 1 "+5V" H 3515 5123 50  0000 C CNN
F 2 "" H 3500 4950 50  0001 C CNN
F 3 "" H 3500 4950 50  0001 C CNN
	1    3500 4950
	1    0    0    -1  
$EndComp
Wire Wire Line
	3500 4950 3500 5000
Wire Wire Line
	9150 1250 9150 1550
Wire Wire Line
	9250 1450 9150 1450
Connection ~ 9150 1450
Wire Wire Line
	9950 2700 9450 2700
Wire Wire Line
	8700 2700 9150 2700
$Comp
L R R13
U 1 1
P 2400 5900
F 0 "R13" H 2470 5946 50  0000 L CNN
F 1 "50k" H 2470 5855 50  0000 L CNN
F 2 "Resistors_THT:R_Axial_DIN0207_L6.3mm_D2.5mm_P10.16mm_Horizontal" V 2330 5900 50  0001 C CNN
F 3 "" H 2400 5900 50  0001 C CNN
	1    2400 5900
	1    0    0    -1  
$EndComp
Wire Wire Line
	2150 5300 2500 5300
$Comp
L POT_TRIM RV4
U 1 1
P 1500 5200
F 0 "RV4" H 1430 5246 50  0000 R CNN
F 1 "10k" H 1430 5155 50  0000 R CNN
F 2 "Potentiometers:Potentiometer_Trimmer_Bourns_3296Y" H 1500 5200 50  0001 C CNN
F 3 "" H 1500 5200 50  0001 C CNN
	1    1500 5200
	1    0    0    -1  
$EndComp
$Comp
L R R9
U 1 1
P 1900 5200
F 0 "R9" V 1693 5200 50  0000 C CNN
F 1 "100k" V 1784 5200 50  0000 C CNN
F 2 "Resistors_THT:R_Axial_DIN0207_L6.3mm_D2.5mm_P10.16mm_Horizontal" V 1830 5200 50  0001 C CNN
F 3 "" H 1900 5200 50  0001 C CNN
	1    1900 5200
	0    1    1    0   
$EndComp
Wire Wire Line
	2150 5300 2150 5200
Wire Wire Line
	2150 5200 2050 5200
Wire Wire Line
	1750 5200 1650 5200
Wire Wire Line
	1500 5350 1500 5600
$Comp
L POT_TRIM RV3
U 1 1
P 2100 4900
F 0 "RV3" V 1893 4900 50  0000 C CNN
F 1 "10k" V 1984 4900 50  0000 C CNN
F 2 "Potentiometers:Potentiometer_Trimmer_Bourns_3296Y" H 2100 4900 50  0001 C CNN
F 3 "" H 2100 4900 50  0001 C CNN
	1    2100 4900
	-1   0    0    1   
$EndComp
$Comp
L +12V #PWR044
U 1 1
P 2100 4750
F 0 "#PWR044" H 2100 4600 50  0001 C CNN
F 1 "+12V" H 2115 4923 50  0000 C CNN
F 2 "" H 2100 4750 50  0001 C CNN
F 3 "" H 2100 4750 50  0001 C CNN
	1    2100 4750
	1    0    0    -1  
$EndComp
$Comp
L GND #PWR045
U 1 1
P 2250 5050
F 0 "#PWR045" H 2250 4800 50  0001 C CNN
F 1 "GND" H 2255 4877 50  0000 C CNN
F 2 "" H 2250 5050 50  0001 C CNN
F 3 "" H 2250 5050 50  0001 C CNN
	1    2250 5050
	1    0    0    -1  
$EndComp
Wire Wire Line
	2250 5050 2100 5050
$Comp
L R R7
U 1 1
P 1700 4900
F 0 "R7" V 1493 4900 50  0000 C CNN
F 1 "1k" V 1584 4900 50  0000 C CNN
F 2 "Resistors_THT:R_Axial_DIN0207_L6.3mm_D2.5mm_P10.16mm_Horizontal" V 1630 4900 50  0001 C CNN
F 3 "" H 1700 4900 50  0001 C CNN
	1    1700 4900
	0    1    1    0   
$EndComp
Wire Wire Line
	1950 4900 1850 4900
Wire Wire Line
	1550 4900 1500 4900
Wire Wire Line
	1500 4900 1500 5050
Text Notes 3100 3800 0    60   ~ 0
RV1 is exponential product control.\nRV2 is product control.\nRV3 and RV4 are sum controls.
$EndSCHEMATC
